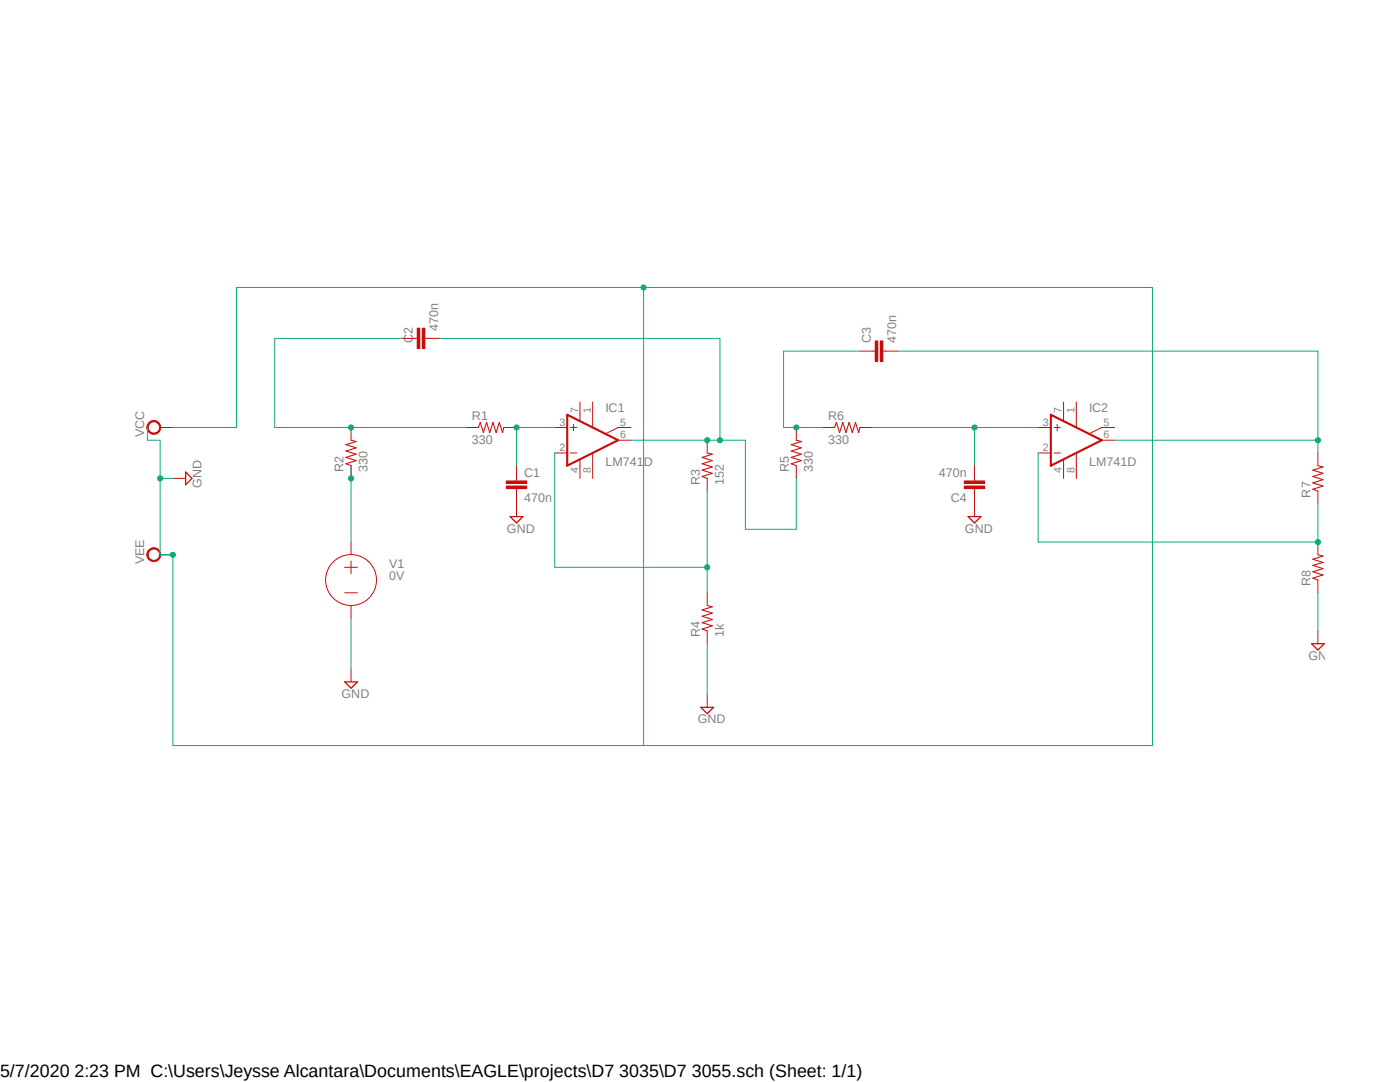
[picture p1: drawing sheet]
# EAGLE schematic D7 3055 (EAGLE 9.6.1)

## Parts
C1  470n  C2,5-3  [C2.5-3]
C2  470n  C2,5-3  [C2.5-3]
C3  470n  C2,5-3  [C2.5-3]
C4  470n  C2,5-3  [C2.5-3]
IC1  LM741D  [SO08]
IC2  LM741D  [SO08]
R1  330  R-US_0204/7  [0204/7]
R2  330  R-US_0204/7  [0204/7]
R3  152  R-US_0204/7  [0204/7]
R4  1k  R-US_0204/7  [0204/7]
R5  330  R-US_0204/7  [0204/7]
R6  330  R-US_0204/7  [0204/7]
R7  1k  R-US_0204/7  [0204/7]
R8  820  R-US_0204/7  [0204/7]
V1  0V  VOLTAGE  (no package)

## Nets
GND: C1.2 C4.1 R4.1 R8.1 V1.-
N$1: C2.1 R1.1 R2.2
N$2: R2.1 V1.+
N$3: C1.1 IC1.3(+IN) R1.2
N$4: C3.1 R5.2 R6.1
N$5: C2.2 IC1.6(OUT) R3.2 R5.1
N$6: IC1.2(-IN) R3.1 R4.2
N$7: C3.2 IC2.6(OUT) R7.2
N$8: C4.2 IC2.3(+IN) R6.2
N$10: IC2.2(-IN) R7.1 R8.2
Unconnected: IC1.1(ON1) IC1.5(ON2) IC1.8(OPT) IC2.1(ON1) IC2.5(ON2) IC2.8(OPT)

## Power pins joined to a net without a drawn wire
V+: IC1.7(V+) IC2.7(V+)
V-: IC1.4(V-) IC2.4(V-)
